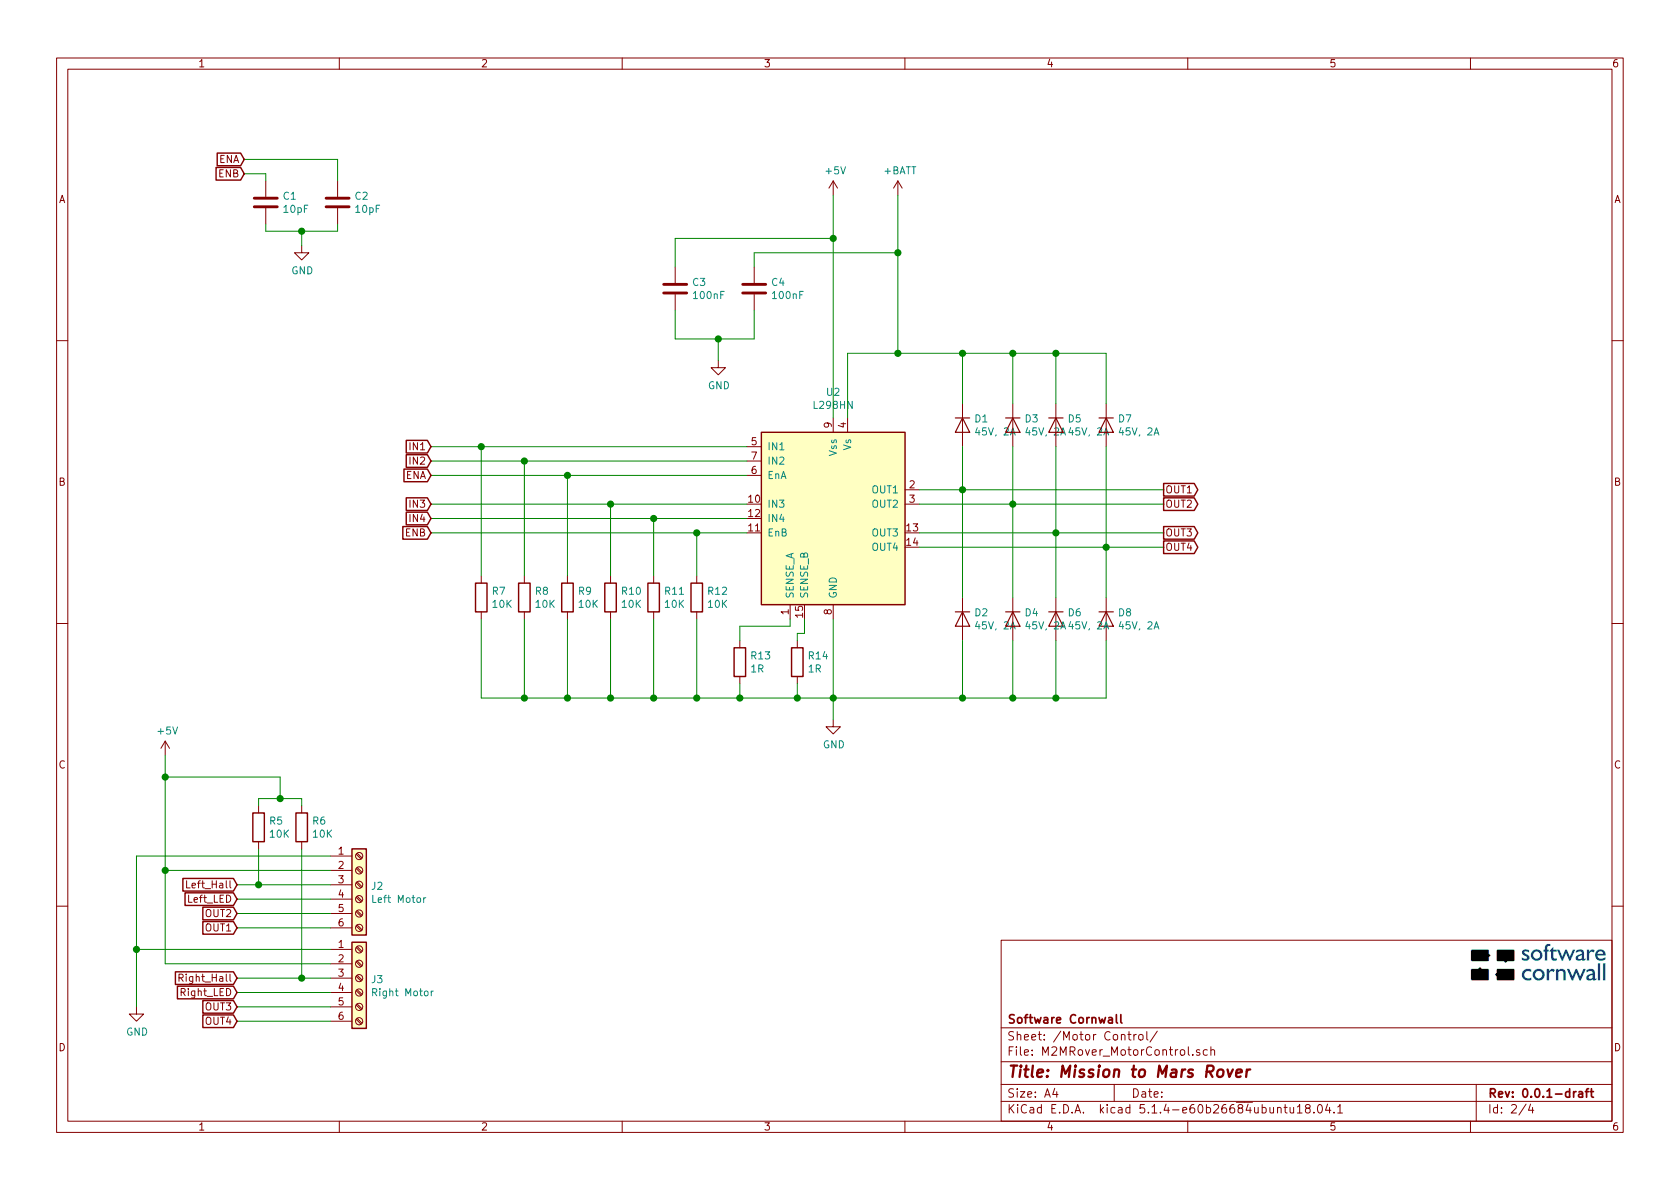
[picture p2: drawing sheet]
EESchema Schematic File Version 4
LIBS:M2MRover-cache
EELAYER 30 0
EELAYER END
$Descr A4 11693 8268
encoding utf-8
Sheet 2 4
Title "Mission to Mars Rover"
Date ""
Rev "0.0.1-draft"
Comp "Software Cornwall"
Comment1 ""
Comment2 ""
Comment3 ""
Comment4 ""
$EndDescr
$Comp
L Driver_Motor:L298HN U2
U 1 1
P 5800 3600
F 0 "U2" H 5800 4481 50  0000 C CNN
F 1 "L298HN" H 5800 4390 50  0000 C CNN
F 2 "Package_TO_SOT_THT:TO-220-15_P2.54x2.54mm_StaggerOdd_Lead4.58mm_Vertical" H 5850 2950 50  0001 L CNN
F 3 "http://www.st.com/st-web-ui/static/active/en/resource/technical/document/datasheet/CD00000240.pdf" H 5950 3850 50  0001 C CNN
	1    5800 3600
	1    0    0    -1  
$EndComp
Text GLabel 3000 3100 0    50   Input ~ 0
IN1
Text GLabel 3000 3200 0    50   Input ~ 0
IN2
Text GLabel 3000 3300 0    50   Input ~ 0
ENA
Text GLabel 3000 3500 0    50   Input ~ 0
IN3
Text GLabel 3000 3600 0    50   Input ~ 0
IN4
Text GLabel 3000 3700 0    50   Input ~ 0
ENB
$Comp
L power:GND #PWR012
U 1 1
P 5800 5000
F 0 "#PWR012" H 5800 4750 50  0001 C CNN
F 1 "GND" H 5805 4827 50  0000 C CNN
F 2 "" H 5800 5000 50  0001 C CNN
F 3 "" H 5800 5000 50  0001 C CNN
	1    5800 5000
	1    0    0    -1  
$EndComp
$Comp
L power:+5V #PWR011
U 1 1
P 5800 1350
F 0 "#PWR011" H 5800 1200 50  0001 C CNN
F 1 "+5V" H 5815 1523 50  0000 C CNN
F 2 "" H 5800 1350 50  0001 C CNN
F 3 "" H 5800 1350 50  0001 C CNN
	1    5800 1350
	1    0    0    -1  
$EndComp
Wire Wire Line
	5800 4300 5800 4850
Wire Wire Line
	5800 2900 5800 1650
$Comp
L Device:R R8
U 1 1
P 3650 4150
F 0 "R8" H 3720 4196 50  0000 L CNN
F 1 "10K" H 3720 4105 50  0000 L CNN
F 2 "Resistor_SMD:R_0805_2012Metric_Pad1.15x1.40mm_HandSolder" V 3580 4150 50  0001 C CNN
F 3 "~" H 3650 4150 50  0001 C CNN
	1    3650 4150
	1    0    0    -1  
$EndComp
$Comp
L Device:R R9
U 1 1
P 3950 4150
F 0 "R9" H 4020 4196 50  0000 L CNN
F 1 "10K" H 4020 4105 50  0000 L CNN
F 2 "Resistor_SMD:R_0805_2012Metric_Pad1.15x1.40mm_HandSolder" V 3880 4150 50  0001 C CNN
F 3 "~" H 3950 4150 50  0001 C CNN
	1    3950 4150
	1    0    0    -1  
$EndComp
$Comp
L Device:R R10
U 1 1
P 4250 4150
F 0 "R10" H 4320 4196 50  0000 L CNN
F 1 "10K" H 4320 4105 50  0000 L CNN
F 2 "Resistor_SMD:R_0805_2012Metric_Pad1.15x1.40mm_HandSolder" V 4180 4150 50  0001 C CNN
F 3 "~" H 4250 4150 50  0001 C CNN
	1    4250 4150
	1    0    0    -1  
$EndComp
$Comp
L Device:R R11
U 1 1
P 4550 4150
F 0 "R11" H 4620 4196 50  0000 L CNN
F 1 "10K" H 4620 4105 50  0000 L CNN
F 2 "Resistor_SMD:R_0805_2012Metric_Pad1.15x1.40mm_HandSolder" V 4480 4150 50  0001 C CNN
F 3 "~" H 4550 4150 50  0001 C CNN
	1    4550 4150
	1    0    0    -1  
$EndComp
$Comp
L Device:R R12
U 1 1
P 4850 4150
F 0 "R12" H 4920 4196 50  0000 L CNN
F 1 "10K" H 4920 4105 50  0000 L CNN
F 2 "Resistor_SMD:R_0805_2012Metric_Pad1.15x1.40mm_HandSolder" V 4780 4150 50  0001 C CNN
F 3 "~" H 4850 4150 50  0001 C CNN
	1    4850 4150
	1    0    0    -1  
$EndComp
$Comp
L Device:R R7
U 1 1
P 3350 4150
F 0 "R7" H 3420 4196 50  0000 L CNN
F 1 "10K" H 3420 4105 50  0000 L CNN
F 2 "Resistor_SMD:R_0805_2012Metric_Pad1.15x1.40mm_HandSolder" V 3280 4150 50  0001 C CNN
F 3 "~" H 3350 4150 50  0001 C CNN
	1    3350 4150
	1    0    0    -1  
$EndComp
Wire Wire Line
	3350 4300 3350 4850
Wire Wire Line
	3350 4850 3650 4850
Connection ~ 5800 4850
Wire Wire Line
	5800 4850 5800 5000
Wire Wire Line
	3650 4300 3650 4850
Connection ~ 3650 4850
Wire Wire Line
	3650 4850 3950 4850
Wire Wire Line
	3950 4300 3950 4850
Connection ~ 3950 4850
Wire Wire Line
	3950 4850 4250 4850
Wire Wire Line
	4250 4300 4250 4850
Connection ~ 4250 4850
Wire Wire Line
	4250 4850 4550 4850
Wire Wire Line
	4550 4300 4550 4850
Connection ~ 4550 4850
Wire Wire Line
	4550 4850 4850 4850
Wire Wire Line
	4850 4300 4850 4850
Connection ~ 4850 4850
$Comp
L Device:C C3
U 1 1
P 4700 2000
F 0 "C3" H 4815 2046 50  0000 L CNN
F 1 "100nF" H 4815 1955 50  0000 L CNN
F 2 "Capacitor_SMD:C_0805_2012Metric_Pad1.15x1.40mm_HandSolder" H 4738 1850 50  0001 C CNN
F 3 "~" H 4700 2000 50  0001 C CNN
	1    4700 2000
	1    0    0    -1  
$EndComp
$Comp
L Device:C C4
U 1 1
P 5250 2000
F 0 "C4" H 5365 2046 50  0000 L CNN
F 1 "100nF" H 5365 1955 50  0000 L CNN
F 2 "Capacitor_SMD:C_0805_2012Metric_Pad1.15x1.40mm_HandSolder" H 5288 1850 50  0001 C CNN
F 3 "~" H 5250 2000 50  0001 C CNN
	1    5250 2000
	1    0    0    -1  
$EndComp
$Comp
L power:GND #PWR010
U 1 1
P 5000 2500
F 0 "#PWR010" H 5000 2250 50  0001 C CNN
F 1 "GND" H 5005 2327 50  0000 C CNN
F 2 "" H 5000 2500 50  0001 C CNN
F 3 "" H 5000 2500 50  0001 C CNN
	1    5000 2500
	1    0    0    -1  
$EndComp
Wire Wire Line
	4700 2150 4700 2350
Wire Wire Line
	4700 2350 5000 2350
Wire Wire Line
	5250 2350 5250 2150
Wire Wire Line
	5000 2500 5000 2350
Connection ~ 5000 2350
Wire Wire Line
	5000 2350 5250 2350
Wire Wire Line
	4700 1850 4700 1650
Wire Wire Line
	4700 1650 5800 1650
Connection ~ 5800 1650
Wire Wire Line
	5800 1650 5800 1350
$Comp
L power:+BATT #PWR013
U 1 1
P 6250 1350
F 0 "#PWR013" H 6250 1200 50  0001 C CNN
F 1 "+BATT" H 6265 1523 50  0000 C CNN
F 2 "" H 6250 1350 50  0001 C CNN
F 3 "" H 6250 1350 50  0001 C CNN
	1    6250 1350
	1    0    0    -1  
$EndComp
Wire Wire Line
	6250 1350 6250 1750
Wire Wire Line
	6250 2450 5900 2450
Wire Wire Line
	5900 2450 5900 2900
Wire Wire Line
	5250 1850 5250 1750
Wire Wire Line
	5250 1750 6250 1750
Connection ~ 6250 1750
Wire Wire Line
	6250 1750 6250 2450
$Comp
L Device:D D1
U 1 1
P 6700 2950
F 0 "D1" V 6654 3029 50  0000 L CNN
F 1 "45V, 2A" V 6745 3029 50  0000 L CNN
F 2 "Diode_SMD:D_SOD-123" H 6700 2950 50  0001 C CNN
F 3 "~" H 6700 2950 50  0001 C CNN
	1    6700 2950
	0    1    1    0   
$EndComp
$Comp
L Device:D D3
U 1 1
P 7050 2950
F 0 "D3" V 7004 3029 50  0000 L CNN
F 1 "45V, 2A" V 7095 3029 50  0000 L CNN
F 2 "Diode_SMD:D_SOD-123" H 7050 2950 50  0001 C CNN
F 3 "~" H 7050 2950 50  0001 C CNN
	1    7050 2950
	0    1    1    0   
$EndComp
$Comp
L Device:D D5
U 1 1
P 7350 2950
F 0 "D5" V 7304 3029 50  0000 L CNN
F 1 "45V, 2A" V 7395 3029 50  0000 L CNN
F 2 "Diode_SMD:D_SOD-123" H 7350 2950 50  0001 C CNN
F 3 "~" H 7350 2950 50  0001 C CNN
	1    7350 2950
	0    1    1    0   
$EndComp
$Comp
L Device:D D7
U 1 1
P 7700 2950
F 0 "D7" V 7654 3029 50  0000 L CNN
F 1 "45V, 2A" V 7745 3029 50  0000 L CNN
F 2 "Diode_SMD:D_SOD-123" H 7700 2950 50  0001 C CNN
F 3 "~" H 7700 2950 50  0001 C CNN
	1    7700 2950
	0    1    1    0   
$EndComp
$Comp
L Device:D D2
U 1 1
P 6700 4300
F 0 "D2" V 6654 4379 50  0000 L CNN
F 1 "45V, 2A" V 6745 4379 50  0000 L CNN
F 2 "Diode_SMD:D_SOD-123" H 6700 4300 50  0001 C CNN
F 3 "~" H 6700 4300 50  0001 C CNN
	1    6700 4300
	0    1    1    0   
$EndComp
$Comp
L Device:D D4
U 1 1
P 7050 4300
F 0 "D4" V 7004 4379 50  0000 L CNN
F 1 "45V, 2A" V 7095 4379 50  0000 L CNN
F 2 "Diode_SMD:D_SOD-123" H 7050 4300 50  0001 C CNN
F 3 "~" H 7050 4300 50  0001 C CNN
	1    7050 4300
	0    1    1    0   
$EndComp
$Comp
L Device:D D6
U 1 1
P 7350 4300
F 0 "D6" V 7304 4379 50  0000 L CNN
F 1 "45V, 2A" V 7395 4379 50  0000 L CNN
F 2 "Diode_SMD:D_SOD-123" H 7350 4300 50  0001 C CNN
F 3 "~" H 7350 4300 50  0001 C CNN
	1    7350 4300
	0    1    1    0   
$EndComp
$Comp
L Device:D D8
U 1 1
P 7700 4300
F 0 "D8" V 7654 4379 50  0000 L CNN
F 1 "45V, 2A" V 7745 4379 50  0000 L CNN
F 2 "Diode_SMD:D_SOD-123" H 7700 4300 50  0001 C CNN
F 3 "~" H 7700 4300 50  0001 C CNN
	1    7700 4300
	0    1    1    0   
$EndComp
Wire Wire Line
	6400 3400 6700 3400
Wire Wire Line
	6400 3500 7050 3500
Wire Wire Line
	6400 3700 7350 3700
Wire Wire Line
	6400 3800 7700 3800
Wire Wire Line
	6250 2450 6700 2450
Wire Wire Line
	7700 2450 7700 2800
Connection ~ 6250 2450
Wire Wire Line
	5800 4850 6700 4850
Wire Wire Line
	7700 4850 7700 4450
Wire Wire Line
	7700 4150 7700 3800
Connection ~ 7700 3800
Wire Wire Line
	7700 3800 8100 3800
Wire Wire Line
	7700 3800 7700 3100
Wire Wire Line
	6700 2800 6700 2450
Connection ~ 6700 2450
Wire Wire Line
	6700 2450 7050 2450
Wire Wire Line
	7050 2800 7050 2450
Connection ~ 7050 2450
Wire Wire Line
	7050 2450 7350 2450
Wire Wire Line
	7350 2800 7350 2450
Connection ~ 7350 2450
Wire Wire Line
	7350 2450 7700 2450
Wire Wire Line
	7350 4450 7350 4850
Connection ~ 7350 4850
Wire Wire Line
	7350 4850 7700 4850
Wire Wire Line
	7050 4450 7050 4850
Connection ~ 7050 4850
Wire Wire Line
	7050 4850 7350 4850
Wire Wire Line
	6700 4450 6700 4850
Connection ~ 6700 4850
Wire Wire Line
	6700 4850 7050 4850
Wire Wire Line
	6700 4150 6700 3400
Connection ~ 6700 3400
Wire Wire Line
	6700 3400 8100 3400
Wire Wire Line
	6700 3400 6700 3100
Wire Wire Line
	7050 3100 7050 3500
Connection ~ 7050 3500
Wire Wire Line
	7050 3500 8100 3500
Wire Wire Line
	7050 3500 7050 4150
Wire Wire Line
	7350 3100 7350 3700
Connection ~ 7350 3700
Wire Wire Line
	7350 3700 8100 3700
Wire Wire Line
	7350 3700 7350 4150
Wire Wire Line
	4850 4850 5150 4850
$Comp
L Device:R R13
U 1 1
P 5150 4600
F 0 "R13" H 5220 4646 50  0000 L CNN
F 1 "1R" H 5220 4555 50  0000 L CNN
F 2 "Resistor_SMD:R_0805_2012Metric_Pad1.15x1.40mm_HandSolder" V 5080 4600 50  0001 C CNN
F 3 "~" H 5150 4600 50  0001 C CNN
	1    5150 4600
	1    0    0    -1  
$EndComp
Wire Wire Line
	5500 4300 5500 4350
Wire Wire Line
	5500 4350 5150 4350
Wire Wire Line
	5150 4350 5150 4450
Wire Wire Line
	5600 4300 5600 4400
Wire Wire Line
	5600 4400 5550 4400
Wire Wire Line
	5550 4400 5550 4450
Wire Wire Line
	5550 4750 5550 4850
Connection ~ 5550 4850
Wire Wire Line
	5550 4850 5800 4850
Wire Wire Line
	5150 4750 5150 4850
Connection ~ 5150 4850
Wire Wire Line
	5150 4850 5550 4850
$Comp
L Device:R R14
U 1 1
P 5550 4600
F 0 "R14" H 5620 4646 50  0000 L CNN
F 1 "1R" H 5620 4555 50  0000 L CNN
F 2 "Resistor_SMD:R_0805_2012Metric_Pad1.15x1.40mm_HandSolder" V 5480 4600 50  0001 C CNN
F 3 "~" H 5550 4600 50  0001 C CNN
	1    5550 4600
	1    0    0    -1  
$EndComp
Wire Wire Line
	2350 1100 2350 1250
Wire Wire Line
	1700 1100 2350 1100
Wire Wire Line
	1850 1200 1850 1250
Wire Wire Line
	1700 1200 1850 1200
Wire Wire Line
	2100 1600 2350 1600
Wire Wire Line
	2100 1700 2100 1600
Wire Wire Line
	2350 1600 2350 1550
Connection ~ 2100 1600
Wire Wire Line
	1850 1600 2100 1600
Wire Wire Line
	1850 1550 1850 1600
Text GLabel 1700 1100 0    50   Input ~ 0
ENA
Text GLabel 1700 1200 0    50   Input ~ 0
ENB
$Comp
L Device:C C?
U 1 1
P 2350 1400
AR Path="/5D85977B" Ref="C?"  Part="1" 
AR Path="/5D76056E/5D85977B" Ref="C2"  Part="1" 
F 0 "C2" H 2465 1446 50  0000 L CNN
F 1 "10pF" H 2465 1355 50  0000 L CNN
F 2 "Capacitor_SMD:C_0805_2012Metric_Pad1.15x1.40mm_HandSolder" H 2388 1250 50  0001 C CNN
F 3 "~" H 2350 1400 50  0001 C CNN
	1    2350 1400
	1    0    0    -1  
$EndComp
$Comp
L Device:C C?
U 1 1
P 1850 1400
AR Path="/5D859781" Ref="C?"  Part="1" 
AR Path="/5D76056E/5D859781" Ref="C1"  Part="1" 
F 0 "C1" H 1965 1446 50  0000 L CNN
F 1 "10pF" H 1965 1355 50  0000 L CNN
F 2 "Capacitor_SMD:C_0805_2012Metric_Pad1.15x1.40mm_HandSolder" H 1888 1250 50  0001 C CNN
F 3 "~" H 1850 1400 50  0001 C CNN
	1    1850 1400
	1    0    0    -1  
$EndComp
$Comp
L power:GND #PWR?
U 1 1
P 2100 1700
AR Path="/5D859787" Ref="#PWR?"  Part="1" 
AR Path="/5D76056E/5D859787" Ref="#PWR09"  Part="1" 
F 0 "#PWR09" H 2100 1450 50  0001 C CNN
F 1 "GND" H 2105 1527 50  0000 C CNN
F 2 "" H 2100 1700 50  0001 C CNN
F 3 "" H 2100 1700 50  0001 C CNN
	1    2100 1700
	1    0    0    -1  
$EndComp
$Comp
L power:+5V #PWR?
U 1 1
P 1150 5250
AR Path="/5D89F5AA" Ref="#PWR?"  Part="1" 
AR Path="/5D76056E/5D89F5AA" Ref="#PWR08"  Part="1" 
F 0 "#PWR08" H 1150 5100 50  0001 C CNN
F 1 "+5V" H 1165 5423 50  0000 C CNN
F 2 "" H 1150 5250 50  0001 C CNN
F 3 "" H 1150 5250 50  0001 C CNN
	1    1150 5250
	1    0    0    -1  
$EndComp
$Comp
L power:GND #PWR?
U 1 1
P 950 7000
AR Path="/5D89F5B0" Ref="#PWR?"  Part="1" 
AR Path="/5D76056E/5D89F5B0" Ref="#PWR07"  Part="1" 
F 0 "#PWR07" H 950 6750 50  0001 C CNN
F 1 "GND" H 955 6827 50  0000 C CNN
F 2 "" H 950 7000 50  0001 C CNN
F 3 "" H 950 7000 50  0001 C CNN
	1    950  7000
	1    0    0    -1  
$EndComp
Wire Wire Line
	2300 6700 1150 6700
Wire Wire Line
	1150 6700 1150 6050
Wire Wire Line
	2300 6050 1150 6050
Connection ~ 1150 6050
Wire Wire Line
	1150 6050 1150 5400
Text GLabel 1650 6150 0    50   Input ~ 0
Left_Hall
Text GLabel 1650 6800 0    50   Input ~ 0
Right_Hall
Wire Wire Line
	1650 6150 1800 6150
Wire Wire Line
	2300 6800 2100 6800
Text GLabel 1650 6250 0    50   Input ~ 0
Left_LED
Text GLabel 1650 6900 0    50   Input ~ 0
Right_LED
Wire Wire Line
	1650 6250 2300 6250
Wire Wire Line
	1650 6900 2300 6900
$Comp
L Device:R R?
U 1 1
P 1800 5750
AR Path="/5D89F5C3" Ref="R?"  Part="1" 
AR Path="/5D76056E/5D89F5C3" Ref="R5"  Part="1" 
F 0 "R5" H 1870 5796 50  0000 L CNN
F 1 "10K" H 1870 5705 50  0000 L CNN
F 2 "Resistor_SMD:R_0805_2012Metric_Pad1.15x1.40mm_HandSolder" V 1730 5750 50  0001 C CNN
F 3 "~" H 1800 5750 50  0001 C CNN
	1    1800 5750
	1    0    0    -1  
$EndComp
$Comp
L Device:R R?
U 1 1
P 2100 5750
AR Path="/5D89F5C9" Ref="R?"  Part="1" 
AR Path="/5D76056E/5D89F5C9" Ref="R6"  Part="1" 
F 0 "R6" H 2170 5796 50  0000 L CNN
F 1 "10K" H 2170 5705 50  0000 L CNN
F 2 "Resistor_SMD:R_0805_2012Metric_Pad1.15x1.40mm_HandSolder" V 2030 5750 50  0001 C CNN
F 3 "~" H 2100 5750 50  0001 C CNN
	1    2100 5750
	1    0    0    -1  
$EndComp
Wire Wire Line
	1800 5900 1800 6150
Connection ~ 1800 6150
Wire Wire Line
	1800 6150 2300 6150
Wire Wire Line
	2100 5900 2100 6800
Connection ~ 2100 6800
Wire Wire Line
	2100 6800 1650 6800
Wire Wire Line
	2100 5600 2100 5550
Wire Wire Line
	2100 5550 1950 5550
Wire Wire Line
	1800 5550 1800 5600
Wire Wire Line
	1950 5550 1950 5400
Wire Wire Line
	1950 5400 1150 5400
Connection ~ 1950 5550
Wire Wire Line
	1950 5550 1800 5550
Connection ~ 1150 5400
Wire Wire Line
	1150 5400 1150 5250
Wire Wire Line
	950  6600 950  7000
Wire Wire Line
	2300 6600 950  6600
Connection ~ 950  6600
Wire Wire Line
	2300 5950 950  5950
Wire Wire Line
	950  5950 950  6600
Text GLabel 8100 3400 2    50   Output ~ 0
OUT1
Text GLabel 8100 3500 2    50   Output ~ 0
OUT2
Text GLabel 8100 3700 2    50   Output ~ 0
OUT3
Text GLabel 8100 3800 2    50   Output ~ 0
OUT4
$Comp
L Connector:Screw_Terminal_01x06 J2
U 1 1
P 2500 6150
F 0 "J2" H 2580 6142 50  0000 L CNN
F 1 "Left Motor" H 2580 6051 50  0000 L CNN
F 2 "Connector_PinSocket_2.54mm:PinSocket_1x06_P2.54mm_Vertical" H 2500 6150 50  0001 C CNN
F 3 "~" H 2500 6150 50  0001 C CNN
	1    2500 6150
	1    0    0    -1  
$EndComp
$Comp
L Connector:Screw_Terminal_01x06 J3
U 1 1
P 2500 6800
F 0 "J3" H 2580 6792 50  0000 L CNN
F 1 "Right Motor" H 2580 6701 50  0000 L CNN
F 2 "Connector_PinSocket_2.54mm:PinSocket_1x06_P2.54mm_Vertical" H 2500 6800 50  0001 C CNN
F 3 "~" H 2500 6800 50  0001 C CNN
	1    2500 6800
	1    0    0    -1  
$EndComp
Text GLabel 1650 6350 0    50   Input ~ 0
OUT2
Text GLabel 1650 6450 0    50   Input ~ 0
OUT1
Text GLabel 1650 7100 0    50   Input ~ 0
OUT4
Text GLabel 1650 7000 0    50   Input ~ 0
OUT3
Wire Wire Line
	1650 6350 2300 6350
Wire Wire Line
	1650 6450 2300 6450
Wire Wire Line
	1650 7000 2300 7000
Wire Wire Line
	1650 7100 2300 7100
Wire Wire Line
	3000 3100 3350 3100
Wire Wire Line
	3000 3200 3650 3200
Wire Wire Line
	3000 3300 3950 3300
Wire Wire Line
	3000 3500 4250 3500
Wire Wire Line
	3000 3600 4550 3600
Wire Wire Line
	3000 3700 4850 3700
Wire Wire Line
	3350 4000 3350 3100
Connection ~ 3350 3100
Wire Wire Line
	3350 3100 5200 3100
Wire Wire Line
	3650 4000 3650 3200
Connection ~ 3650 3200
Wire Wire Line
	3650 3200 5200 3200
Wire Wire Line
	3950 4000 3950 3300
Connection ~ 3950 3300
Wire Wire Line
	3950 3300 5200 3300
Wire Wire Line
	4250 4000 4250 3500
Connection ~ 4250 3500
Wire Wire Line
	4250 3500 5200 3500
Wire Wire Line
	4550 4000 4550 3600
Connection ~ 4550 3600
Wire Wire Line
	4550 3600 5200 3600
Wire Wire Line
	4850 4000 4850 3700
Connection ~ 4850 3700
Wire Wire Line
	4850 3700 5200 3700
$EndSCHEMATC
